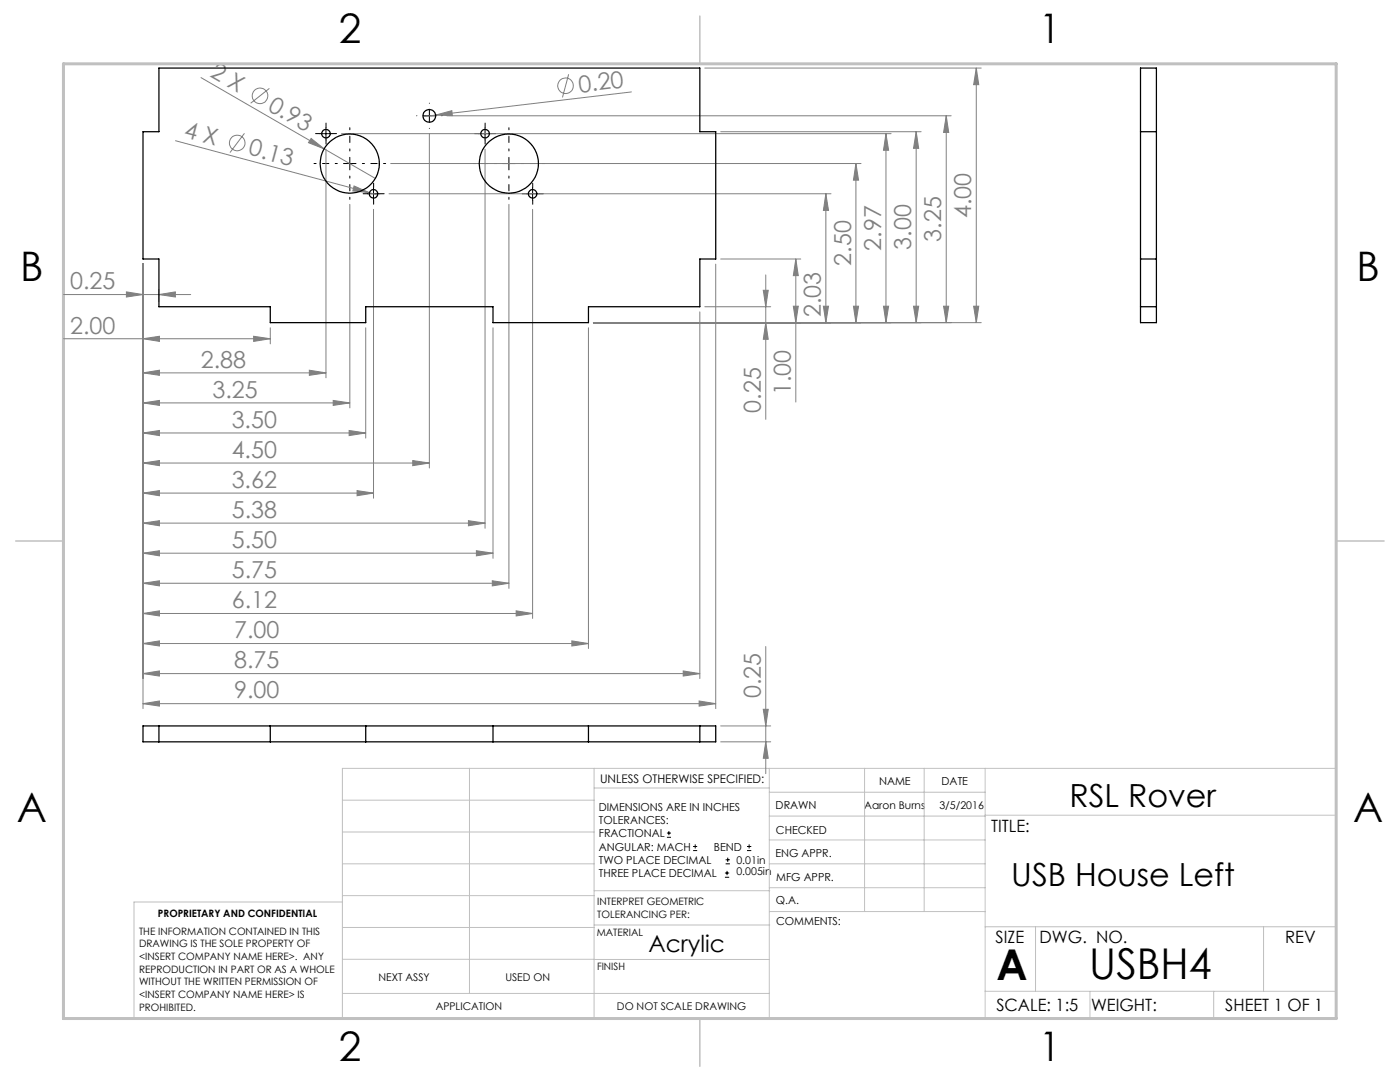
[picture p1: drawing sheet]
<svg xmlns="http://www.w3.org/2000/svg" width="279mm" height="216mm" viewBox="0 0 279 216" stroke-linecap="round" stroke-linejoin="round" font-family="sans-serif">
<g fill="none" stroke="#808080" stroke-width=".2">
<path d="M40.1 15.5l34.8 20.1M53.8 17.6l-3.8 3M113.5 14.8l-1.2 4.6M126 18.3l-39.1 4.7M140.7 13.6h55.1M194.8 13.6l.5 3.3h-1zM194.8 13.6v50.8M35 28.1l38.7 10.4M48.8 26.6l-2.9 3.8M62.1 27.6l2.6 2.1-3.1-1.2zM65.1 29.8v45.6M68.2 26.7h109.6"/>
<path d="M70.7 37.1l3 1.4-3.3-.4zM73.7 38.5l1.7 .4M77.6 38.7h88.2M78 32.6h93.8M85.7 26.6v66.8M86.9 23l3.3-.9 .1 1zM86.9 23l-2.5 .3M89.2 23.1h100.6M96.8 29.8v75.6M143.8 26.3h40M164.8 38.7l.5 3.3h-1zM164.8 38.7v25.7"/>
<path d="M170.8 32.6v31.8M170.8 32.6l.5 3.3h-1zM176.8 26.7l.5 3.3h-1zM176.8 26.7v37.7M182.8 26.3l.5 3.3h-1zM182.8 26.3v38.1M188.8 23.1l.5 3.3h-1zM188.8 23.1v41.3M12.7 58.8h25.4M25.2 58.2l3.3 .6-3.3 .5zM28.5 52.7v88.7M31.7 58.8l3.3-.6v1.1z"/>
<path d="M31.7 57.7v2.5M69.8 40.8v40.6M74.5 41.8v57.6M101.6 40.8v76.6M106.3 41.8v81.6M142.8 52.7v88.7M143.8 51.7h16M152.3 57.9h1l-.5 3.3zM152.8 54.9v28.8M158.8 51.7v28.5M158.8 51.7l.5 3.3h-1zM12.7 67.6h41.2"/>
<path d="M28.5 67.6l3.3-.5v1zM28.5 74.4l3.3-.5v1zM28.5 74.4h36.6M50.6 67.1l3.3 .5-3.3 .5zM53.9 65.4v3.2M61.7 73.9l3.4 .5-3.4 .5zM66.5 79.9l3.3 .5-3.3 .5zM73 65.4v22M98.4 65.4v46M117.4 65.4v64M118.4 64.4h77.4M139.7 62.2v73.2"/>
<path d="M140.7 61.2h13.1M152.8 64.4l.5 3.3h-1zM158.3 61.1h1l-.5 3.3zM164.3 61.1h1l-.5 3.3zM170.3 61.1h1l-.5 3.3zM176.3 61.1h1l-.5 3.3zM182.3 61.1h1l-.5 3.3zM188.3 61.1h1l-.5 3.3zM194.3 61.1h1l-.5 3.3zM28.5 86.4l3.3-.5v1zM28.5 92.4l3.3-.5v1zM28.5 98.4l3.3-.5v1z"/>
<path d="M28.5 80.4l3.3-.5v1zM28.5 86.4h44.5M28.5 92.4h57.2M28.5 98.4h46M28.5 80.4h41.3M69.7 85.9l3.3 .5-3.3 .5zM71.3 97.9l3.2 .5-3.2 .5zM82.4 91.9l3.3 .5-3.3 .5zM28.5 104.4l3.3-.5v1zM28.5 116.4l3.3-.5v1zM28.5 110.4l3.3-.5v1zM28.5 104.4h68.3"/>
<path d="M28.5 116.4h73.1M28.5 110.4h69.9M93.5 103.9l3.3 .5-3.3 .5zM95.1 109.9l3.3 .5-3.3 .5zM98.2 115.9l3.4 .5-3.4 .5zM28.5 122.4l3.3-.5v1zM28.5 128.4l3.3-.5v1zM28.5 134.4l3.3-.5v1zM28.5 122.4h77.8M28.5 128.4h88.9M28.5 134.4h111.2M103 121.9l3.3 .5-3.3 .5z"/>
<path d="M114.1 127.9l3.3 .5-3.3 .5zM136.3 133.9l3.4 .5-3.4 .5zM139.5 139.9l3.3 .5-3.3 .5zM152.8 129v25.4M28.5 140.4l3.3-.5v1zM28.5 140.4h114.3M143.8 148h10M143.8 144.9h10M152.3 141.5h1l-.5 3.4zM152.8 148l.5 3.3h-1z"/>
<circle cx="51.9" cy="19.1" r="1.56"/>
<circle cx="112.9" cy="17.1" r="1.55"/>
<circle cx="47.3" cy="28.5" r="1.56"/>
</g>
<g fill="none" stroke="#000" stroke-width=".2">
<path d="M63.8 26.7h2.5M65.1 25.4v2.5M68.5 32.6h2.5M69.8 31.4v2.5M73.3 38.7h2.5M74.5 37.4v2.5M84.4 23.1h2.5M85.7 21.9v2.5M95.5 26.7h2.5M96.8 25.4v2.5M100.3 32.6h2.5M101.6 31.4v2.5"/>
<path d="M105.1 38.7h2.5M106.3 37.4v2.5M133.1 167.1h.8M133.1 166.2h.8M133.5 165.8v.9M138.3 169.7h.8M138.3 168.9h.8M138.7 168.5v.8M144.7 175h.8M144.7 174.2h.8M144.8 172.4h.9M144.8 171.6h.9"/>
<path d="M145.1 173.8v.8M145.2 171.1v.9M149.1 169.7h.8M149.1 168.9h.8M149.5 168.5v.8"/>
</g>
<path d="M67.3 32.6h-4.6M69.8 30.1v-4.6M69.8 35.1v4.7M72.3 32.6h4.7M99.1 32.6h-4.7M101.6 30.1v-4.6M101.6 35.1v4.7M104.1 32.6h4.6" fill="none" stroke="#000" stroke-width=".2" stroke-dasharray="15.2 1.3 1.3 1.3" stroke-dashoffset="14.8"/>
<g fill="none" stroke="#000" stroke-width=".2" stroke-dasharray="15.2 1.3 1.3 1.3">
<path d="M63.8 26.7h-.8M65.1 25.4v-.8M65.1 27.9v.9M66.3 26.7h.9M73.3 38.7h-.8M74.6 37.4v-.8M74.6 39.9v.9M75.8 38.7h.9M83.2 23.1h.1M85.7 20.6h.1M85.7 25.6h.1M88.2 23.1h.1"/>
<path d="M95.6 26.7h-.9M96.8 25.4v-.8M96.8 27.9v.9M98.1 26.7h.8M105.1 38.7h-.9M106.3 37.4v-.8M106.3 39.9v.9M107.6 38.7h.8"/>
</g>
<g fill="none" stroke="#c0c0c0" stroke-width=".2">
<path d="M68.3 159.7h50.3M93.7 153.3v44.9M118.6 153.3v49.9M118.6 157.2h34.9M153.5 153.3v49.9M153.5 158.1h43.1M172.5 153.3v28.6M184.4 153.3v28.6M196.6 153.3v49.9M68.3 180h-41.6v23.2h240v-49.9h-198.4v49.9M68.3 178.7h50.3M68.3 172.4h50.3"/>
<path d="M68.3 166h50.3M118.6 177.7h35M153.5 167.6h43.1M153.5 162.8h43.1M153.5 172.4h43.1M153.5 177.1h43.1M196.6 162.7h70.1M68.3 198.2h85.2M68.3 191.4l85.2 .1M68.3 185.1h50.3M118.6 184.6h35M153.6 181.9h43"/>
<path d="M196.6 197.8h70.1M196.6 184.9h70.1M206.7 184.9v12.9M217.5 197.8v5.4M242.2 197.8v5.4M252.2 184.9v12.9"/>
</g>
<path d="M139.7 3.2v9.5M3.1 107.9h9.6M266.7 107.9h9.5M139.7 203.2v9.6" fill="none" stroke="#c0c0c0" stroke-width=".3"/>
<path d="M12.7 12.7h254v190.5h-254z" fill="none" stroke="#c0c0c0" stroke-width=".6"/>
<g fill="#808080">
<path d="M62.1 27.6l2.6 2.1-3.1-1.2z"/>
<path d="M70.7 37.1l3 1.4-3.3-.4z"/>
<path d="M86.9 23l3.3-.9 .1 1z"/>
<path d="M152.8 64.4l.5 3.3h-1zM152.3 57.9h1l-.5 3.3zM158.3 61.1h1l-.5 3.3zM158.8 51.7l.5 3.3h-1zM164.3 61.1h1l-.5 3.3zM164.8 38.7l.5 3.3h-1zM170.3 61.1h1l-.5 3.3zM170.8 32.6l.5 3.3h-1zM176.3 61.1h1l-.5 3.3zM176.8 26.7l.5 3.3h-1zM182.3 61.1h1l-.5 3.3zM182.8 26.3l.5 3.3h-1zM188.3 61.1h1l-.5 3.3zM188.8 23.1l.5 3.3h-1zM194.3 61.1h1l-.5 3.3zM194.8 13.6l.5 3.3h-1zM152.8 148l.5 3.3h-1zM152.3 141.5h1l-.5 3.4z"/>
<path d="M25.2 58.2l3.3 .6-3.3 .5zM31.7 58.8l3.3-.6v1.1zM28.5 67.6l3.3-.5v1zM50.6 67.1l3.3 .5-3.3 .5zM28.5 86.4l3.3-.5v1zM69.7 85.9l3.3 .5-3.3 .5zM28.5 92.4l3.3-.5v1zM82.4 91.9l3.3 .5-3.3 .5zM28.5 98.4l3.3-.5v1zM71.3 97.9l3.2 .5-3.2 .5zM28.5 74.4l3.3-.5v1zM61.7 73.9l3.4 .5-3.4 .5zM28.5 80.4l3.3-.5v1zM66.5 79.9l3.3 .5-3.3 .5zM28.5 122.4l3.3-.5v1zM103 121.9l3.3 .5-3.3 .5zM28.5 104.4l3.3-.5v1zM93.5 103.9l3.3 .5-3.3 .5zM28.5 116.4l3.3-.5v1zM98.2 115.9l3.4 .5-3.4 .5zM28.5 110.4l3.3-.5v1zM95.1 109.9l3.3 .5-3.3 .5zM28.5 128.4l3.3-.5v1zM114.1 127.9l3.3 .5-3.3 .5zM28.5 134.4l3.3-.5v1zM136.3 133.9l3.4 .5-3.4 .5zM28.5 140.4l3.3-.5v1zM139.5 139.9l3.3 .5-3.3 .5z"/>
</g>
<g fill="none" stroke="#000" stroke-width=".25">
<path d="M31.7 13.6h108v12.7h3.1v25.4h-3.1v9.5h-22.3v3.2h-19v-3.2h-25.4v3.2h-19.1v-3.2h-22.2v-9.5h-3.2v-25.4h3.2zM227.6 13.6h3.2v50.8h-3.2zM227.6 26.3h3.2M227.6 51.7h3.2M227.6 61.2h3.2M28.5 144.9h114.3v3.1h-114.3zM31.7 144.9v3.1M53.9 144.9v3.1M73 144.9v3.1M98.4 144.9v3.1M117.4 144.9v3.1M139.7 144.9v3.1"/>
<circle cx="65" cy="26.7" r=".85"/>
<circle cx="69.8" cy="32.6" r="5.9"/>
<circle cx="74.5" cy="38.7" r=".85"/>
<circle cx="85.7" cy="23.1" r="1.28"/>
<circle cx="96.8" cy="26.7" r=".85"/>
<circle cx="101.6" cy="32.6" r="5.9"/>
<circle cx="106.3" cy="38.7" r=".85"/>
</g>
<g font-size="8.5">
<text x="198.9" y="195.5">A</text>
<text x="217.4" y="195.4">USBH4</text>
</g>
<g font-size="8.1">
<text x="67.6" y="8.5">2</text>
<text x="207.3" y="8.5">1</text>
<text x="4" y="56.2">B</text>
<text x="270.7" y="56.2">B</text>
<text x="3.3" y="164.1">A</text>
<text x="270" y="164.1">A</text>
<text x="67.6" y="211.7">2</text>
<text x="207.3" y="211.7">1</text>
</g>
<g font-size="6.3">
<text x="213.4" y="161.1">RSL Rover</text>
<text x="201.8" y="176.7">USB House Left</text>
</g>
<g font-size="4.7" fill="#808080">
<text x="41.8" y="15.2" transform="rotate(30 41.8 15.2)">2 X</text>
<text x="53.3" y="21.9" transform="rotate(30 53.3 21.9)">0.93</text>
<text x="115.6" y="18.5" transform="rotate(-7 115.6 18.5)">0.20</text>
<text x="36.6" y="27.4" transform="rotate(15 36.6 27.4)">4 X</text>
<text x="49.4" y="30.8" transform="rotate(15 49.4 30.8)">0.13</text>
<text x="193.8" y="43.5" transform="rotate(-90 193.8 43.5)">4.00</text>
<text x="169.8" y="53" transform="rotate(-90 169.8 53)">2.50</text>
<text x="175.8" y="50" transform="rotate(-90 175.8 50)">2.97</text>
<text x="181.8" y="49.8" transform="rotate(-90 181.8 49.8)">3.00</text>
<text x="187.8" y="48.3" transform="rotate(-90 187.8 48.3)">3.25</text>
<text x="14" y="57.7">0.25</text>
<text x="163.8" y="63.3" transform="rotate(-90 163.8 63.3)">2.03</text>
<text x="14" y="66.6">2.00</text>
<text x="40.1" y="73.4">2.88</text>
<text x="42.4" y="79.4">3.25</text>
<text x="151.8" y="82.4" transform="rotate(-90 151.8 82.4)">0.25</text>
<text x="157.8" y="78.9" transform="rotate(-90 157.8 78.9)">1.00</text>
<text x="46.2" y="85.4">3.50</text>
<text x="46.2" y="91.4">4.50</text>
<text x="46.2" y="97.4">3.62</text>
<text x="46.2" y="103.4">5.38</text>
<text x="46.2" y="109.4">5.50</text>
<text x="46.2" y="115.4">5.75</text>
<text x="46.2" y="121.4">6.12</text>
<text x="46.7" y="127.4">7.00</text>
<text x="46.7" y="133.4">8.75</text>
<text x="46.7" y="139.4">9.00</text>
<text x="151.8" y="139.3" transform="rotate(-90 151.8 139.3)">0.25</text>
</g>
<text font-size="4.7" x="129.4" y="189.9">Acrylic</text>
<g font-size="3.4">
<text x="197.8" y="166">TITLE:</text>
<text x="198.7" y="188.1">SIZE</text>
<text x="207.5" y="188.1">DWG. NO.</text>
<text x="256.5" y="188.2">REV</text>
<text x="198.8" y="201.7">SCALE: 1:5</text>
<text x="217.7" y="201.8">WEIGHT:</text>
<text x="244.5" y="201.7">SHEET 1 OF 1</text>
</g>
<text font-size="2.4" x="119.8" y="156.2">UNLESS OTHERWISE SPECIFIED:</text>
<g font-size="2.2">
<text x="119.5" y="161.8">DIMENSIONS ARE IN INCHES</text>
<text x="154.8" y="161.4">DRAWN</text>
<text x="175.4" y="156.6">NAME</text>
<text x="187.9" y="156.7">DATE</text>
<text x="119.5" y="164.4">TOLERANCES:</text>
<text x="119.5" y="167.1">FRACTIONAL</text>
<text x="154.9" y="166.3">CHECKED</text>
<text x="119.5" y="169.7">ANGULAR: MACH</text>
<text x="119.5" y="172.4">TWO PLACE DECIMAL</text>
<text x="142.5" y="169.7">BEND</text>
<text x="154.8" y="171">ENG APPR.</text>
<text x="119.5" y="175">THREE PLACE DECIMAL</text>
<text x="154.9" y="175.7">MFG APPR.</text>
<text x="154.9" y="180.4">Q.A.</text>
<text x="154.9" y="184.6">COMMENTS:</text>
</g>
<g font-size="2.1">
<text x="172.5" y="161.3">Aaron Burns</text>
<text x="187.5" y="161.3">3/5/2016</text>
<text x="147" y="172.4">0.01in</text>
<text x="147" y="174.6">0.005in</text>
<text x="75.5" y="195.7">NEXT ASSY</text>
<text x="100.9" y="195.7">USED ON</text>
<text x="86.9" y="201.5">APPLICATION</text>
<text x="123.1" y="201.6">DO NOT SCALE DRAWING</text>
</g>
<g font-size="2">
<text x="31.5" y="182.9">PROPRIETARY AND CONFIDENTIAL</text>
<text x="119.2" y="180.6">INTERPRET GEOMETRIC</text>
<text x="119.2" y="183.1">TOLERANCING PER:</text>
<text x="27.8" y="186.5">THE INFORMATION CONTAINED IN THIS</text>
<text x="27.8" y="189">DRAWING IS THE SOLE PROPERTY OF</text>
<text x="27.8" y="191.6">&lt;INSERT COMPANY NAME HERE&gt;. ANY</text>
<text x="119.1" y="186.7">MATERIAL</text>
<text x="27.8" y="194.1">REPRODUCTION IN PART OR AS A WHOLE</text>
<text x="27.8" y="196.6">WITHOUT THE WRITTEN PERMISSION OF</text>
<text x="119.1" y="193.5">FINISH</text>
<text x="27.8" y="199.1">&lt;INSERT COMPANY NAME HERE&gt; IS</text>
<text x="27.8" y="201.7">PROHIBITED.</text>
</g>
</svg>
